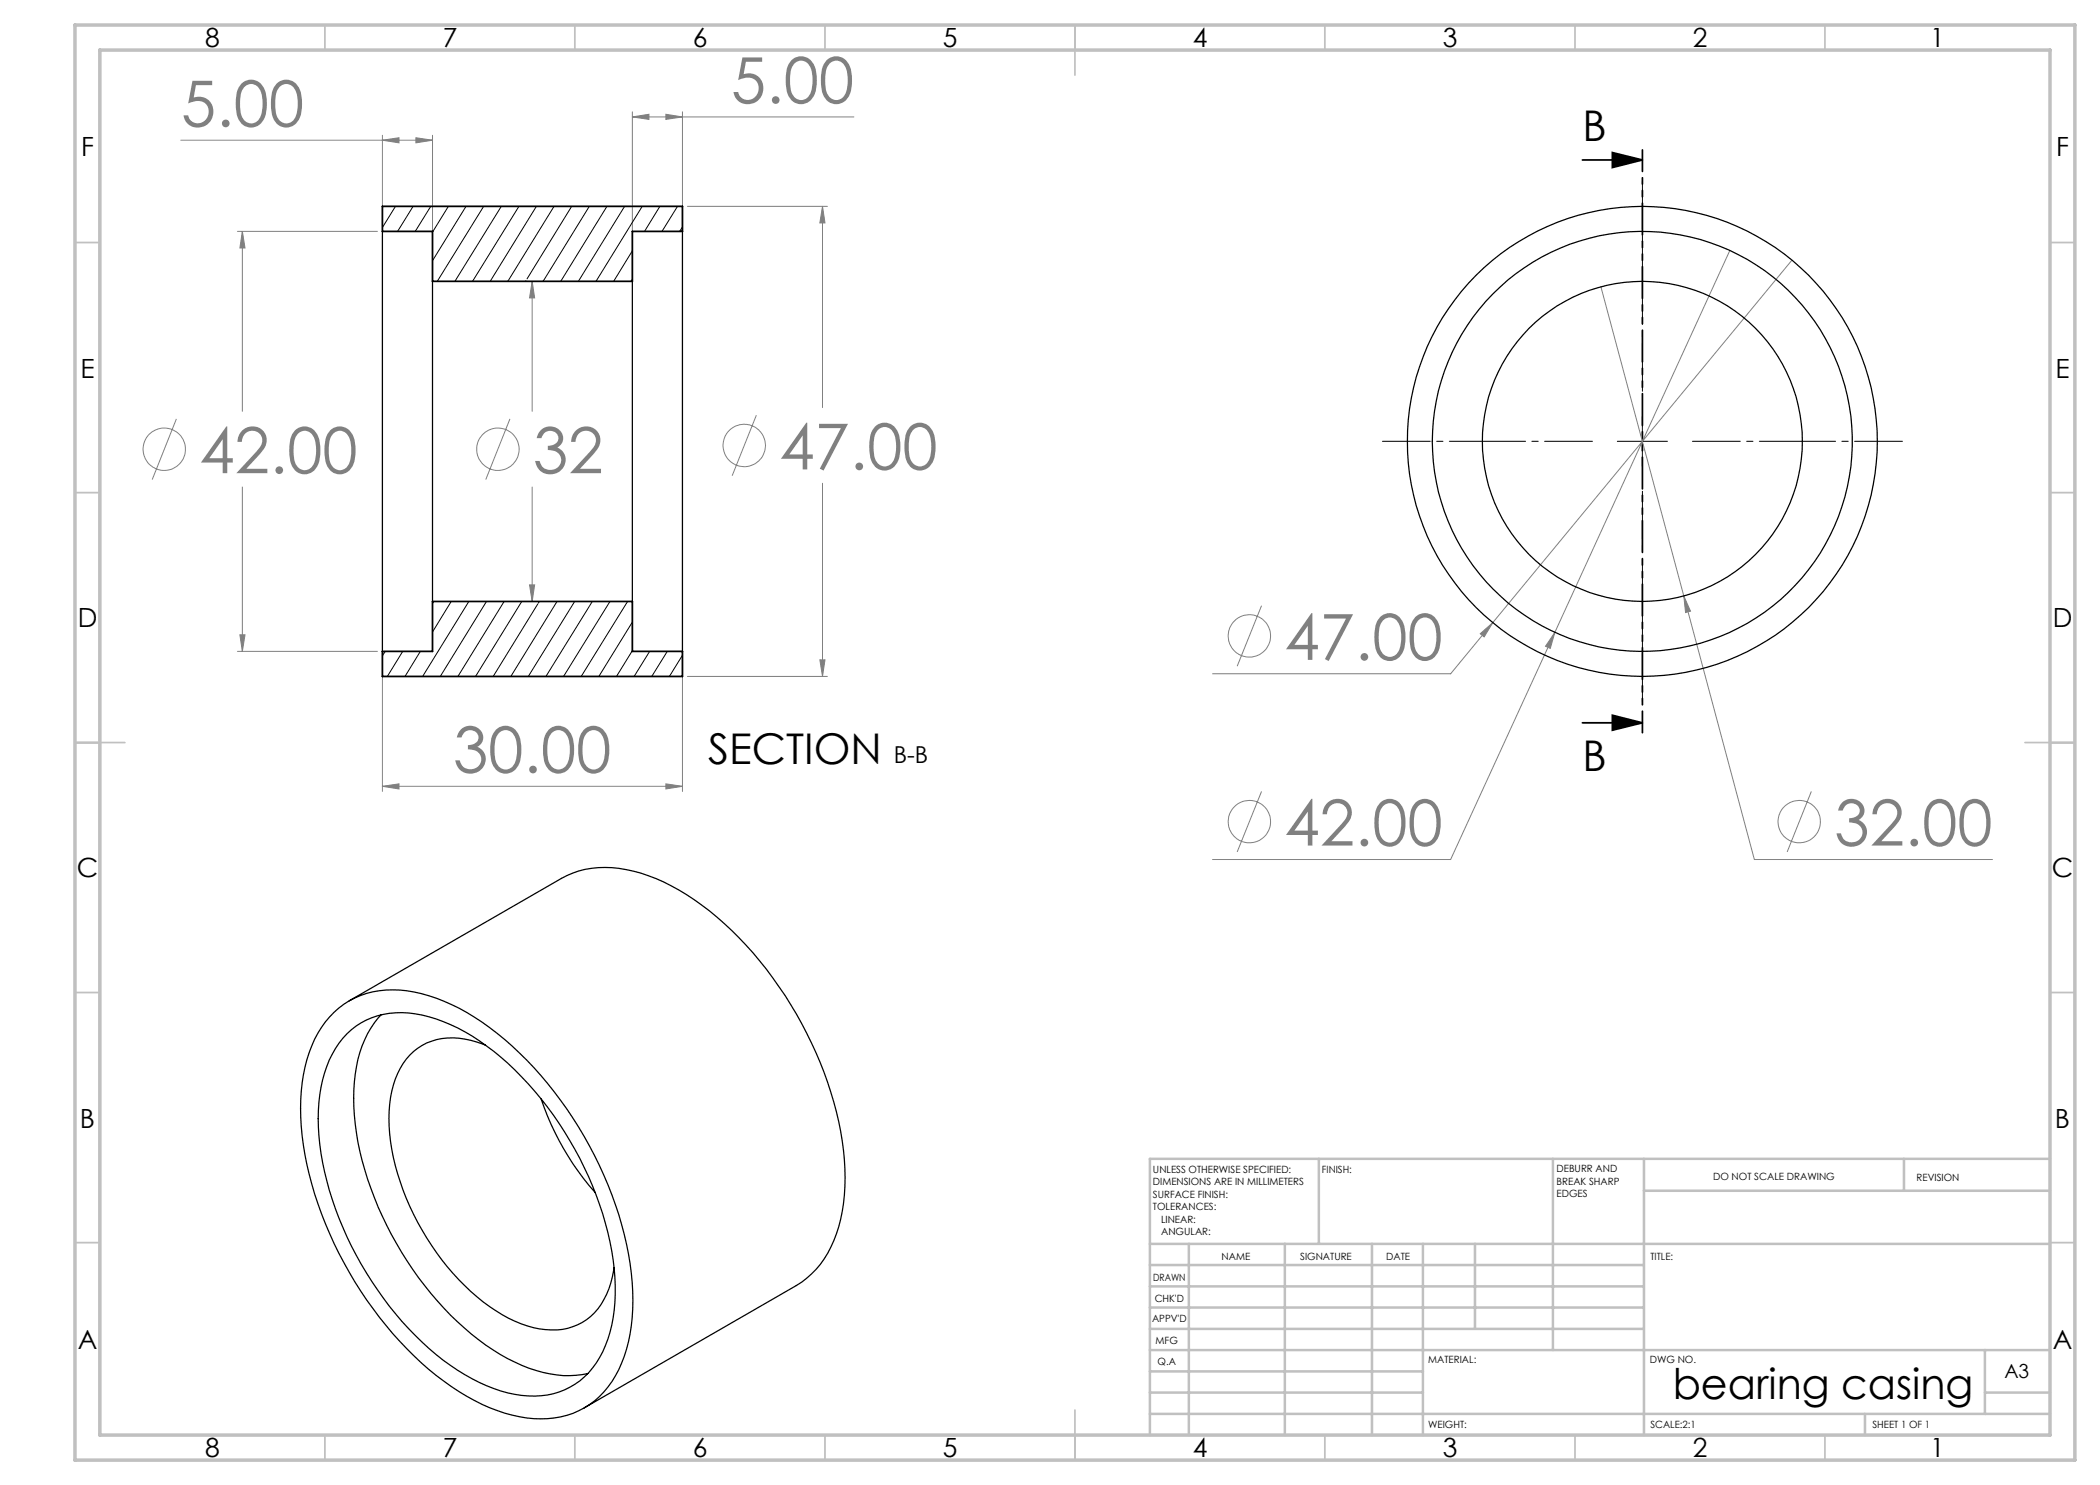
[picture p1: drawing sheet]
<svg xmlns="http://www.w3.org/2000/svg" width="420mm" height="297mm" viewBox="0 0 420 297" stroke-linecap="round" stroke-linejoin="round" font-family="sans-serif">
<g fill="none" stroke="#808080" stroke-width=".2">
<path d="M36.2 28h50.3M76.5 28l3.3-.5v1.1zM76.5 27.1v18.2M83.2 27.5l3.3 .5-3.3 .6zM86.5 27.1v28.2M126.5 23.4l3.3-.5v1zM126.5 22.4v32.9M126.5 23.4h44.3M133.2 22.9l3.3 .5-3.3 .5zM136.5 22.4v22.9M47.5 46.3h28M48.5 46.3l.5 3.3h-1z"/>
<path d="M48.5 46.3v36M76.5 47.3v111M106.4 56.3l.5 3.3h-1zM106.4 56.3v26M136.5 47.3v111M137.5 41.3h28M164.5 41.3l.5 3.3h-1zM164.5 41.3v40.2M320.2 57.4l16.6 61.8M346 50.1l-35 76.4M358.4 52l-59.8 72.5M35.3 83.8l-4.9 12.1"/>
<path d="M48.5 97.4v32.9M102 83.8l-4.8 12.1M106.4 97.4v22.9M151.3 83l-4.9 12.1M164.5 96.7v38.6M105.9 117h1l-.5 3.3zM336.8 119.2l1.3 3-1 .3zM336.8 119.2l14.1 52.7h47.6M47.5 130.3h28M48 127h1l-.5 3.3zM137.5 135.3h28M164 132h1l-.5 3.3z"/>
<path d="M252.3 121.1l-4.9 12.1M296.1 126.7l2.5-2.2-1.8 2.9zM298.6 124.5l-8.5 10.3h-47.6M311 126.5l-.9 3.2-1-.4zM311 126.5l-20.9 45.4h-47.6M76.5 157.3l3.3-.5v1zM76.5 157.3h60M133.2 156.8l3.3 .5-3.3 .5zM252.3 158.3l-4.9 12.1M362.3 158.3l-4.9 12.1"/>
<circle cx="32.8" cy="89.9" r="4.2"/>
<circle cx="99.6" cy="89.9" r="4.2"/>
<circle cx="148.9" cy="89.1" r="4.2"/>
<circle cx="249.9" cy="127.2" r="4.2"/>
<circle cx="249.9" cy="164.3" r="4.2"/>
<circle cx="359.8" cy="164.3" r="4.2"/>
</g>
<path d="M316.5 32h12M322.5 30.5l6 1.5-6 1.5zM316.5 144.6h12M322.5 143l6 1.6-6 1.4z" fill="none" stroke="#000" stroke-width=".35"/>
<path d="M328.5 78.3v-42M318.5 88.3h-42M328.5 98.3v42M338.5 88.3h42" fill="none" stroke="#000" stroke-width=".2" stroke-dasharray="15.2 1.3 1.3 1.3" stroke-dashoffset="5.7"/>
<path d="M323.5 88.3h10M328.5 83.3v10" fill="none" stroke="#000" stroke-width=".2"/>
<path d="M328.5 30v116.5" fill="none" stroke="#000" stroke-width=".35" stroke-dasharray="6.3 1.3 1.3 1.3 1.3 1.3" stroke-dashoffset="2"/>
<g fill="none" stroke="#c0c0c0" stroke-width=".35">
<path d="M65 5v5M115 5v5M165 5v5M215 5v10M265 5v5M315 5v5M365 5v5M15 48.5h5M410 48.5h5M15 98.5h5M410 98.5h5M15 148.5h10"/>
<path d="M405 148.5h10M15 198.5h5M410 198.5h5M15 248.5h5M410 248.5h5M65 287v5M115 287v5M165 287v5M215 282v10M265 287v5M315 287v5M365 287v5"/>
</g>
<g fill="none" stroke="#c0c0c0" stroke-width=".5">
<path d="M263.8 231.8v17M310.6 231.8v38.2M328.8 231.8v55.2M328.8 238.2h81.2M380.8 231.8v6.4M410 231.8h-180v55.2M230 248.8h180M230 257.3h98.8M230 253h98.8M237.8 248.8v38.2M257 248.8v38.2M274.4 248.8v38.2"/>
<path d="M284.6 248.8v38.2M295 248.8v17M230 265.8h98.8M230 261.5h98.8M230 278.5h54.6M230 274.3h54.6M230 270h180M397 278.5h13M397 270v12.8M230 282.8h180M373 282.8v4.2"/>
</g>
<path d="M15 5h400v287h-400zM20 10h390v277h-390z" fill="none" stroke="#c0c0c0" stroke-width=".7"/>
<path d="M322.5 30.5l6 1.5-6 1.5zM322.5 143l6 1.6-6 1.4z" fill="#000"/>
<path d="M296.1 126.7l.7 .7 1.8-2.9zM311 126.5l-1.9 2.8 1 .4zM336.8 119.2l.3 3.3 1-.3zM133.2 156.8l3.3 .5-3.3 .5zM76.5 157.3l3.3-.5v1zM48.5 46.3l.5 3.3h-1zM48 127h1l-.5 3.3zM164.5 41.3l.5 3.3h-1zM164 132h1l-.5 3.3zM106.4 56.3l.5 3.3h-1zM105.9 117h1l-.5 3.3zM76.5 28l3.3-.5v1.1zM83.2 27.5l3.3 .5-3.3 .6zM126.5 23.4l3.3-.5v1zM133.2 22.9l3.3 .5-3.3 .5z" fill="#808080"/>
<g fill="none" stroke="#000" stroke-width=".25">
<path d="M76.5 46.3v84M86.5 56.3v64M126.5 56.3v64M136.5 46.3v84M66.8 202.5a17 17 0 0 1 14.6-4.3 38.4 38.4 0 0 1 18 8.5 76.5 76.5 0 0 1 26.6 46 37.8 37.8 0 0 1-1.7 19.9 17 17 0 0 1-19 11 37.9 37.9 0 0 1-18.1-8.5 76.7 76.7 0 0 1-26.5-46 37.8 37.8 0 0 1 1.7-20 19.3 19.3 0 0 1 4.4-6.6zM69.4 206.8a15.7 15.7 0 0 1 15.1-3.8 36.5 36.5 0 0 1 15.7 8.4 68.9 68.9 0 0 1 22.4 40.6 32.3 32.3 0 0 1-2.1 18.4 15.1 15.1 0 0 1-16.2 8.7 34.8 34.8 0 0 1-17.1-8.2 68.3 68.3 0 0 1-23.2-42 31 31 0 0 1 2.5-18.1 16.3 16.3 0 0 1 2.9-4zM69.8 200.2l42.5-24.5a19 19 0 0 1 14.4-1.5 43.5 43.5 0 0 1 18.2 10.5 77.2 77.2 0 0 1 23.6 43.5 37.8 37.8 0 0 1-1.7 19.9 18 18 0 0 1-7.5 9l-42.5 24.5M76.2 203a21.6 21.6 0 0 0-5.3 13.4 52.9 52.9 0 0 0 4.7 25 67.3 67.3 0 0 0 21.6 27.6 31.3 31.3 0 0 0 15.5 6.1 20.1 20.1 0 0 0 4.9-.4M97.1 209.1a14.2 14.2 0 0 0-12.7 0 13.4 13.4 0 0 0-6 9.2 35.6 35.6 0 0 0 2.2 19.7 50.1 50.1 0 0 0 18.6 24.1 20.2 20.2 0 0 0 13.3 3.8 11.7 11.7 0 0 0 9.3-8.1l.7-2.5 .3-1.8M108.2 219.8a54.7 54.7 0 0 0 10.8 18.7"/>
<circle cx="328.5" cy="88.3" r="32"/>
<circle cx="328.5" cy="88.3" r="42"/>
<circle cx="328.5" cy="88.3" r="47"/>
</g>
<g fill="none" stroke="#000" stroke-width=".2">
<path d="M79.1 41.3l-2.6 4.2M82.6 41.3l-3.1 5M86.1 41.3l-3.1 5M89.7 41.3l-3.2 5.1M93.2 41.3l-6.7 10.8M96.7 41.3l-9.2 15M100.3 41.3l-9.3 15M103.8 41.3l-9.3 15M105.2 56.2l-.1 .1M107.3 41.3l-9.3 15M110.8 41.3l-9.2 15M114.3 41.3l-8.9 14.5"/>
<path d="M117.9 41.3l-9.3 15M121.4 41.3l-9.3 15M124.9 41.3l-9.2 15M126.5 50.2l-3.8 6.1M126.5 55.9l-.3 .4M128.4 41.3l-9.2 15M132 41.3l-3.1 5M135.5 41.3l-3.1 5M136.5 45.4l-.6 .9M77 130.3l-.5 .9M80.5 130.3l-3 5M84.1 130.3l-3.1 5"/>
<path d="M86.7 120.3l-.2 .4M90.2 120.3l-3.7 6.1M93.8 120.3l-9.3 15M97.3 120.3l-9.2 15M100.8 120.3l-9.2 15M104.4 120.3l-9.3 15M107.6 120.8l-9 14.5M107.9 120.3l-.2 .3M111.4 120.3l-9.2 15M114.9 120.3l-9.2 15M118.5 120.3l-9.3 15M122 120.3l-9.3 15"/>
<path d="M125.5 120.3l-9.3 15M126.5 124.4l-6.7 10.9M126.5 130.1l-3.2 5.2M129.9 130.3l-3.1 5M133.5 130.3l-3.1 5M136.5 131.1l-2.6 4.2"/>
</g>
<path d="M76.5 41.3h60v5h-10v10h-40v-10h-10zM76.5 130.3h10v-10h40v10h10v5h-60z" fill="none" stroke="#000" stroke-width=".35"/>
<g font-size="12.7" fill="#808080">
<text x="146.2" y="20.6">5.00</text>
<text x="36.2" y="25.3">5.00</text>
<text x="39.9" y="94.6">42.00</text>
<text x="106.6" y="94.6">32</text>
<text x="155.9" y="93.9">47.00</text>
<text x="256.9" y="132">47.00</text>
<text x="90.6" y="154.5">30.00</text>
<text x="256.9" y="169.1">42.00</text>
<text x="366.9" y="169.1">32.00</text>
</g>
<g font-size="8.5">
<text x="316.5" y="28.2">B</text>
<text x="141.6" y="152.7">SECTION</text>
<text x="316.5" y="154.1">B</text>
<text x="334.6" y="279.7">bearing casing</text>
</g>
<g font-size="5.3">
<text x="41" y="9.5">8</text>
<text x="88.5" y="9.5">7</text>
<text x="138.5" y="9.5">6</text>
<text x="188.5" y="9.5">5</text>
<text x="238.5" y="9.5">4</text>
<text x="288.5" y="9.5">3</text>
<text x="338.5" y="9.5">2</text>
<text x="386" y="9.5">1</text>
<text x="16.2" y="31.2">F</text>
<text x="411.2" y="31.2">F</text>
<text x="16.1" y="75.5">E</text>
<text x="411.1" y="75.5">E</text>
<text x="15.5" y="125.5">D</text>
<text x="410.5" y="125.5">D</text>
<text x="15.4" y="175.5">C</text>
<text x="410.4" y="175.5">C</text>
<text x="16" y="225.5">B</text>
<text x="411" y="225.5">B</text>
<text x="15.5" y="269.7">A</text>
<text x="410.5" y="269.7">A</text>
<text x="41" y="291.5">8</text>
<text x="88.5" y="291.5">7</text>
<text x="138.5" y="291.5">6</text>
<text x="188.5" y="291.5">5</text>
<text x="238.5" y="291.5">4</text>
<text x="288.5" y="291.5">3</text>
<text x="338.5" y="291.5">2</text>
<text x="386" y="291.5">1</text>
</g>
<text font-size="4.7" x="178.7" y="152.7">B-B</text>
<text font-size="3.9" x="400.9" y="275.5">A3</text>
<g font-size="2">
<text x="230.6" y="234.6">UNLESS OTHERWISE SPECIFIED:</text>
<text x="230.6" y="237.1">DIMENSIONS ARE IN MILLIMETERS</text>
<text x="230.6" y="239.6">SURFACE FINISH:</text>
<text x="264.4" y="234.6">FINISH:</text>
<text x="311.3" y="234.5">DEBURR AND</text>
<text x="311.3" y="237">BREAK SHARP</text>
<text x="311.3" y="239.5">EDGES</text>
<text x="342.6" y="236">DO NOT SCALE DRAWING</text>
<text x="383.3" y="236.2">REVISION</text>
<text x="230.6" y="242.1">TOLERANCES:</text>
<text x="232.2" y="244.6">LINEAR:</text>
<text x="232.2" y="247.1">ANGULAR:</text>
<text x="244.3" y="252">NAME</text>
<text x="260" y="251.9">SIGNATURE</text>
<text x="277.2" y="251.9">DATE</text>
<text x="330.1" y="251.9">TITLE:</text>
<text x="230.6" y="256.1">DRAWN</text>
<text x="230.9" y="260.3">CHK'D</text>
<text x="230.4" y="264.4">APPV'D</text>
<text x="231.1" y="268.8">MFG</text>
<text x="231.5" y="273">Q.A</text>
<text x="285.6" y="272.5">MATERIAL:</text>
<text x="330" y="272.5">DWG NO.</text>
<text x="285.6" y="285.5">WEIGHT:</text>
<text x="330.1" y="285.6">SCALE:2:1</text>
<text x="374.5" y="285.6">SHEET 1 OF 1</text>
</g>
</svg>
